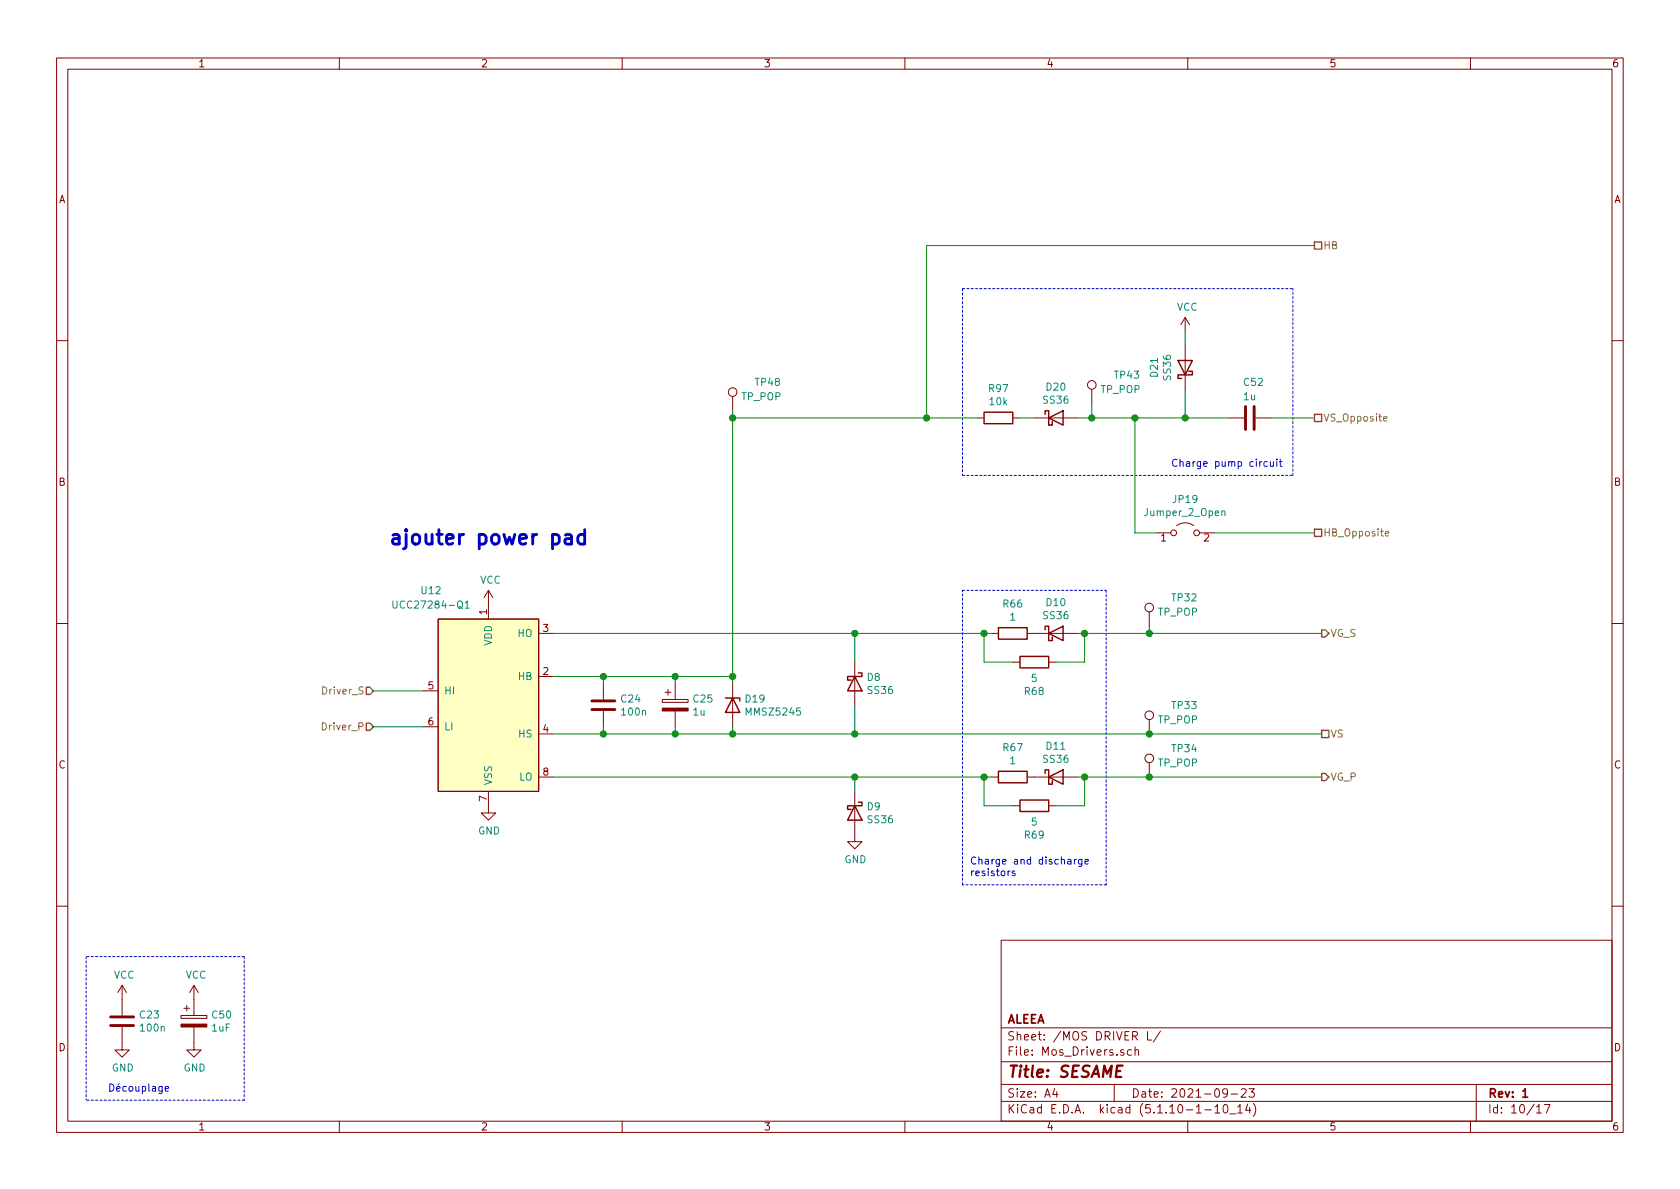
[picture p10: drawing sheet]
<svg xmlns="http://www.w3.org/2000/svg" width="297mm" height="210mm" viewBox="0 0 297 210" stroke-linecap="round" stroke-linejoin="round" font-family="sans-serif">
<g fill="none" stroke="#840000" stroke-width=".18">
<path d="M10 10.3h277v189.9h-277zM12 12.2h273v186.1h-273zM60 10.3v1.9M110 10.3v1.9M160 10.3v1.9M210 10.3v1.9M260 10.3v1.9M209.5 56.1l-.7 1.3M209.5 56.1v2.6M209.5 56.1l.8 1.3M10 60.2h2M129.5 70.1v2.5"/>
<path d="M172.7 73.9h1.3M179.1 73.9h1.2M182.9 73.9h7.6M193 68.8v2.6M209.5 61.2v7.6M217.2 73.9h2.8M222 73.9h2.8M285 60.2h2M204.5 94.2h2.5M208 93a2.53 2.53 0 0 1 3.1 0M212.1 94.2h2.5M10 110.3h2"/>
<path d="M77.5 109.5h17.7v30.4h-17.7zM86.4 104.4v5.1M86.4 104.4l-.8 1.3M86.4 104.4l.7 1.3M95.2 119.6h2.6M95.2 112h2.6M151.1 117.1v7.6M175.3 112h1.2M179.1 117.1h1.2M181.6 112h8.9M185.4 117.1h1.3M203.2 108.2v2.5"/>
<path d="M285 110.3h2M74.9 122.2h2.6M74.9 128.5h2.6M86.4 139.9v3.9h1.2l-1.2 1.2-1.3-1.2h1.3M95.2 129.8h2.6M95.2 137.4h2.6M106.7 120.9v2.8M106.7 125.7v2.8M117.1 123.7h4.6v.5h-4.6zM117.6 122.4h1M118.1 121.9v1M119.4 120.9v2.8"/>
<path d="M119.4 125.7v2.8M129.5 120.9v7.6M151.1 139.9v8.9h1.3l-1.3 1.3-1.2-1.3h1.2M175.3 137.4h1.2M181.6 137.4h8.9M203.2 127.2v2.6M203.2 134.9v2.5M179.1 142.5h1.2M185.4 142.5h1.3M10 160.2h2M21.6 174.2v5.4M21.6 174.2l-.8 1.3"/>
<path d="M21.6 174.2l.8 1.3M32 179.6h4.6v.5h-4.6zM32.5 178.3h1M33 177.8v1M34.3 174.2v5.4M34.3 174.2l-.8 1.3M34.3 174.2l.8 1.3M177 166.3h108v32h-108zM285 160.2h2M21.6 181.6v4.1h1.3l-1.3 1.2-1.3-1.2h1.3M34.3 181.6v4.1h1.3l-1.3 1.2-1.3-1.2h1.3M60 198.3v1.9"/>
<path d="M110 198.3v1.9M160 198.3v1.9M177 194.8h108M177 191.8h108M177 187.8h108M177 181.8h108M186.5 192.5l-.4 1h1M186.8 193v1M197 191.8v3M198.7 185.7l-.4-.1-.2 .2 .1 .2 .5 .2v.3h-.6M200.1 185.7l-.5-.1-.3 .3 .2 .6h.6M200.7 185.7l.2-.1 .4 .1v.9"/>
<path d="M200.7 185.1v1.5M202.9 182.4v1.5h.7M205.2 182.3l-1.3 2M210 198.3v1.9M213 196.3h1.2M214.8 195.8l.4-.5v1.5M214.8 196.8h.9M216.4 195.5l.3-.2a.94 .94 0 0 1 0 1.5l-.4-.3v-.6zM217 193.2l-.1 .2a.48 .48 0 0 1-.6-.1v-.6a.48 .48 0 0 1 .6-.1l.1 .1a1.19 1.19 0 0 1-.2 1.2l-.5 .1M217.4 197h1.1M217.7 193.5h1.1M218.8 195.8l.5-.5v1.5"/>
<path d="M218.8 196.8h.9M219.5 192.7l.2-.2h.3l.3 .2v.3v.2l-.9 .8h.9M220.6 195.2l-.4 1.1h1M220.8 192.5h1l-.5 .6 .4 .1v.7l-.2 .1-.7-.1M221 195.8v1M221.6 195.1a1.71 1.71 0 0 1 0 2.3M260 198.3v1.9M261 191.8v6.5M271.7 195.8l.4-.5v1.5M271.7 196.8h.8M273 195.3h1l-.6 1.5"/>
<circle cx="129.5" cy="69.3" r=".76"/>
<circle cx="193" cy="68.1" r=".76"/>
<circle cx="207.5" cy="94.2" r=".51"/>
<circle cx="211.6" cy="94.2" r=".51"/>
<circle cx="203.2" cy="107.4" r=".76"/>
<circle cx="203.2" cy="134.1" r=".76"/>
<circle cx="203.2" cy="126.5" r=".76"/>
</g>
<path d="M269.2 193l.5-.5v1.5M269.2 194h.9" fill="none" stroke="#840000" stroke-width=".3"/>
<path d="M220.2 71.9v4M221.7 71.9v4M104.6 125.5h4.1M104.6 123.9h4.1M19.6 179.8h4M19.6 181.4h4" fill="none" stroke="#840000" stroke-width=".51"/>
<path d="M216 90.5l.2-.2 .3 .1 .1 .8M69.5 106.3v1l.2 .2h.4l.1-.2v-1M82.2 106.6l.4-.3v1.2M82.2 107.5h.8" fill="none" stroke="#008484" stroke-width=".18"/>
<path d="M77.5 109.5h17.7v30.4h-17.7z" fill="#ffffc2" stroke="#ffffc2" stroke-width=".18"/>
<g fill="none" stroke="#840000" stroke-width=".25">
<path d="M174 72.9h5.1v2h-5.1zM184.8 73.3v-.7h.6v2.6h.7v-.7M185.4 73.9l2.6-1.3v2.6zM208.3 63.7h2.5l-1.3 2.6zM210.2 65.7h.6v.6h-2.5v.6h.6M151.1 119.6l1.3 2.6h-2.5zM151.8 119h.6v.6h-2.5v.7h.6M176.5 111h5.1v2h-5.1zM180.3 116.1h5.1v2h-5.1zM184.8 111.4v-.7h.6v2.6h.7v-.7M185.4 112l2.6-1.3v2.6zM128.3 123.4h2.5v.5"/>
<path d="M129.5 123.4l1.3 2.6h-2.5zM176.5 136.4h5.1v2h-5.1zM184.8 136.8v-.7h.6v2.6h.7v-.7M185.4 137.4l2.6-1.3v2.6zM151.1 142.5l1.3 2.5h-2.5zM151.8 141.9h.6v.6h-2.5v.6h.6M180.3 141.5h5.1v2h-5.1z"/>
</g>
<g fill="#840000" stroke="#840000" stroke-width=".18">
<path d="M117.1 125.2h4.6v.5h-4.6z"/>
<path d="M32 181.1h4.6v.5h-4.6z"/>
</g>
<path d="M170.2 51v33.1M170.2 51h58.4M170.2 84.1h58.4M228.6 84.1v-33.1M170.2 104.4h25.4M195.6 104.4v52.1M170.2 156.5v-52.1M195.6 156.5h-25.4M15.2 169.2v25.4M43.2 169.2v25.4M43.2 169.2h-28M43.2 194.6h-28" fill="none" stroke="#0000c2" stroke-width=".18" stroke-dasharray=".4 .4"/>
<g fill="none" stroke="#008400" stroke-width=".18">
<path d="M209.5 58.7v2.5M232.4 43.4h-68.6v30.5M129.5 73.9h43.2M129.5 72.6v48.3M180.3 73.9h2.6M190.5 73.9h26.7M193 71.4v2.5M200.7 73.9v20.3h3.8M209.5 68.8v5.1M224.8 73.9h7.6M214.6 94.2h17.8M97.8 112h77.5"/>
<path d="M97.8 119.6h31.7M106.7 119.6v1.3M119.4 119.6v1.3M151.1 112v5.1M174 112v5.1h5.1M190.5 112h43.2M191.8 112v5.1h-5.1M203.2 110.7v1.3M66 128.5h8.9M66 122.2h8.9M97.8 129.8h135.9M97.8 137.4h77.5"/>
<path d="M106.7 128.5v1.3M119.4 128.5v1.3M129.5 128.5v1.3M151.1 124.7v5.1M151.1 137.4v2.5M174 137.4v5.1h5.1M190.5 137.4h43.2M191.8 137.4v5.1h-5.1"/>
</g>
<path d="M232.4 42.8h1.3v1.3h-1.3zM232.4 73.3h1.3v1.2h-1.3zM232.4 93.6h1.3v1.3h-1.3zM233.7 111.4h.6l.6 .6-.6 .6h-.6zM64.8 121.5h.6l.6 .7-.6 .6h-.6zM64.8 127.9h.6l.6 .6-.6 .7h-.6zM233.7 129.2h1.2v1.2h-1.2zM233.7 136.8h.6l.6 .6-.6 .6h-.6z" fill="none" stroke="#848400" stroke-width=".25"/>
<path d="M244.7 74l.5-.1v-.2l-.4-.1-.1 .2v.6h.5M244.9 94.4l.6-.1v-.3l-.4-.1-.2 .2 .1 .6h.5" fill="none" stroke="#848400" stroke-width=".18"/>
<g fill="none" stroke="#0000c2" stroke-width=".18">
<path d="M224.1 81.7l-.4-.1-.2 .3 .1 .5h.5M224.6 81.6l.1 .8 .3 .1 .1-.2M225.1 81.6v.9M225.8 81.2v.1M225.8 81.6v.9M226.2 81.6h.5M226.4 81.2v1.1l.3 .2M179.4 154.1l-.3-.1-.2 .2 .1 .2 .4 .1v.3h-.5M190 152v.8M190.3 152h-.2l-.1 .2M191.3 152l-.1 1.1-.1 .1h-.3M191.3 152h-.4l-.2 .2 .1 .5h.5"/>
<path d="M191.8 152.4l.6-.1v-.3h-.4l-.2 .1 .1 .6h.5M29.2 192.5l.6-.1v-.2l-.4-.1-.2 .2 .1 .6h.5"/>
</g>
<path d="M100 94.6l.2-.1 .7 .1 .2 .3v1.3M101.1 95.1l-.3 .1h-.6a.5 .5 0 0 0-.3 .5 .5 .5 0 0 0 .3 .5h.6l.3-.1M103.4 94.6l-.8-.1-.4 .5v.7l.2 .4 .2 .1 .8-.1M103.4 93.7v2.5" fill="none" stroke="#0000c2" stroke-width=".51"/>
<g fill="#008400" stroke="#008400" stroke-width=".25">
<circle cx="129.5" cy="73.9" r=".51"/>
<circle cx="191.8" cy="137.4" r=".51"/>
<circle cx="193" cy="73.9" r=".51"/>
<circle cx="151.1" cy="129.8" r=".51"/>
<circle cx="203.2" cy="129.8" r=".51"/>
<circle cx="203.2" cy="112" r=".51"/>
<circle cx="174" cy="137.4" r=".51"/>
<circle cx="203.2" cy="137.4" r=".51"/>
<circle cx="209.6" cy="73.9" r=".51"/>
<circle cx="119.4" cy="129.8" r=".51"/>
<circle cx="129.5" cy="119.6" r=".51"/>
<circle cx="151.1" cy="137.4" r=".51"/>
<circle cx="106.7" cy="119.6" r=".51"/>
<circle cx="191.8" cy="112" r=".51"/>
<circle cx="200.7" cy="73.9" r=".51"/>
<circle cx="129.5" cy="129.8" r=".51"/>
<circle cx="174" cy="112" r=".51"/>
<circle cx="119.4" cy="119.6" r=".51"/>
<circle cx="151.1" cy="112" r=".51"/>
<circle cx="106.7" cy="129.8" r=".51"/>
<circle cx="163.8" cy="73.9" r=".51"/>
</g>
<text font-size="3.5" fill="#0000c2" x="68.6" y="96.3">ajouter power pad</text>
<text font-size="2.8" fill="#840000" x="178" y="190.5">Title: SESAME</text>
<g font-size="2.1" fill="#840000">
<text x="178" y="184">Sheet: /MOS DRIVER L/</text>
<text x="178" y="181">ALEEA</text>
<text x="178" y="186.7">File: Mos_Drivers.sch</text>
<text x="178" y="196.9">KiCad E.D.A. kicad (5.1.10-1-10_14)</text>
<text x="178" y="194.1">Size: A4</text>
<text x="200" y="194.1">Date: 2021-09-23</text>
<text x="263" y="194.1">Rev: 1</text>
<text x="263" y="196.9">Id: 10/17</text>
</g>
<g font-size="1.8" fill="#840000">
<text x="35" y="11.9">1</text>
<text x="85" y="11.9">2</text>
<text x="135" y="11.9">3</text>
<text x="185" y="11.9">4</text>
<text x="235" y="11.9">5</text>
<text x="285" y="11.9">6</text>
<text x="10.4" y="35.9">A</text>
<text x="285.4" y="35.9">A</text>
<text x="10.4" y="85.9">B</text>
<text x="285.4" y="85.9">B</text>
<text x="205.3" y="95.8">1</text>
<text x="212.9" y="95.8">2</text>
<text x="86.1" y="108.7" transform="rotate(-90 86.1 108.7)">1</text>
<text x="96" y="111.8">3</text>
<text x="96" y="119.4">2</text>
<text x="75.7" y="121.9">5</text>
<text x="75.7" y="128.3">6</text>
<text x="96" y="129.5">4</text>
<text x="10.4" y="135.9">C</text>
<text x="96" y="137.2">8</text>
<text x="285.4" y="135.9">C</text>
<text x="86.1" y="141.7" transform="rotate(-90 86.1 141.7)">7</text>
<text x="10.4" y="185.9">D</text>
<text x="285.4" y="185.9">D</text>
<text x="35" y="199.9">1</text>
<text x="85" y="199.9">2</text>
<text x="135" y="199.9">3</text>
<text x="185" y="199.9">4</text>
<text x="235" y="199.9">5</text>
<text x="285" y="199.9">6</text>
</g>
<g font-size="1.8" fill="#848400">
<text x="233.9" y="44.1">HB</text>
<text x="233.9" y="74.5">VS_Opposite</text>
<text x="233.9" y="94.9">HB_Opposite</text>
<text x="235.2" y="112.6">VG_S</text>
<text x="57.3" y="122.8">Driver_S</text>
<text x="57.3" y="129.2">Driver_P</text>
<text x="235.2" y="130.4">VS</text>
<text x="235.2" y="138">VG_P</text>
</g>
<g font-size="1.8" fill="#008484">
<text x="208.1" y="55">VCC</text>
<text x="131.1" y="70.8">TP_POP</text>
<text x="133.6" y="68.2">TP48</text>
<text x="174.9" y="69.3">R97</text>
<text x="175.1" y="71.6">10k</text>
<text x="184.5" y="71.4">SS36</text>
<text x="185.1" y="69.1">D20</text>
<text x="194.6" y="69.5">TP_POP</text>
<text x="197.1" y="67">TP43</text>
<text x="204.7" y="66.6" transform="rotate(-90 204.7 66.6)">D21</text>
<text x="207" y="67.2" transform="rotate(-90 207 67.2)">SS36</text>
<text x="219.9" y="70.8">1u</text>
<text x="220" y="68.2">C52</text>
<text x="207.5" y="88.9">JP19</text>
<text x="202.6" y="91.3">Jumper_2_Open</text>
<text x="70.4" y="107.6">UCC27284-Q1</text>
<text x="74.6" y="105.1">U12</text>
<text x="84.9" y="103.2">VCC</text>
<text x="177.4" y="107.4">R66</text>
<text x="185.1" y="107.2">D10</text>
<text x="207.3" y="106.3">TP32</text>
<text x="91.6" y="112.6">HO</text>
<text x="178.6" y="109.7">1</text>
<text x="184.5" y="109.5">SS36</text>
<text x="204.8" y="108.9">TP_POP</text>
<text x="87" y="114.2" transform="rotate(-90 87 114.2)">VDD</text>
<text x="78.5" y="122.8">HI</text>
<text x="91.7" y="120.3">HB</text>
<text x="109.9" y="124.2">C24</text>
<text x="122.7" y="124.2">C25</text>
<text x="131.9" y="124.2">D19</text>
<text x="153.4" y="120.4">D8</text>
<text x="153.5" y="122.7">SS36</text>
<text x="181.2" y="122.9">R68</text>
<text x="182.4" y="120.6">5</text>
<text x="207.3" y="125.4">TP33</text>
<text x="78.5" y="129.2">LI</text>
<text x="91.8" y="130.4">HS</text>
<text x="110.1" y="126.5">100n</text>
<text x="122.6" y="126.5">1u</text>
<text x="132.2" y="126.5">MMSZ5245</text>
<text x="204.8" y="127.9">TP_POP</text>
<text x="177.4" y="132.8">R67</text>
<text x="178.6" y="135.1">1</text>
<text x="184.5" y="134.9">SS36</text>
<text x="185.1" y="132.6">D11</text>
<text x="204.8" y="135.6">TP_POP</text>
<text x="207.3" y="133">TP34</text>
<text x="87" y="138.9" transform="rotate(-90 87 138.9)">VSS</text>
<text x="91.8" y="138">LO</text>
<text x="153.4" y="143.3">D9</text>
<text x="84.5" y="147.6">GND</text>
<text x="153.5" y="145.6">SS36</text>
<text x="181.2" y="148.3">R69</text>
<text x="182.4" y="146">5</text>
<text x="149.3" y="152.6">GND</text>
<text x="20.1" y="173.1">VCC</text>
<text x="32.8" y="173.1">VCC</text>
<text x="24.8" y="180.1">C23</text>
<text x="25" y="182.4">100n</text>
<text x="37.5" y="182.4">1uF</text>
<text x="37.6" y="180.1">C50</text>
<text x="19.8" y="189.5">GND</text>
<text x="32.5" y="189.5">GND</text>
</g>
<g font-size="1.8" fill="#0000c2">
<text x="207" y="82.5">Charge pump circuit</text>
<text x="171.4" y="152.9">Charge and discharge</text>
<text x="171.4" y="154.9">resistors</text>
<text x="19" y="193">Découplage</text>
</g>
</svg>
